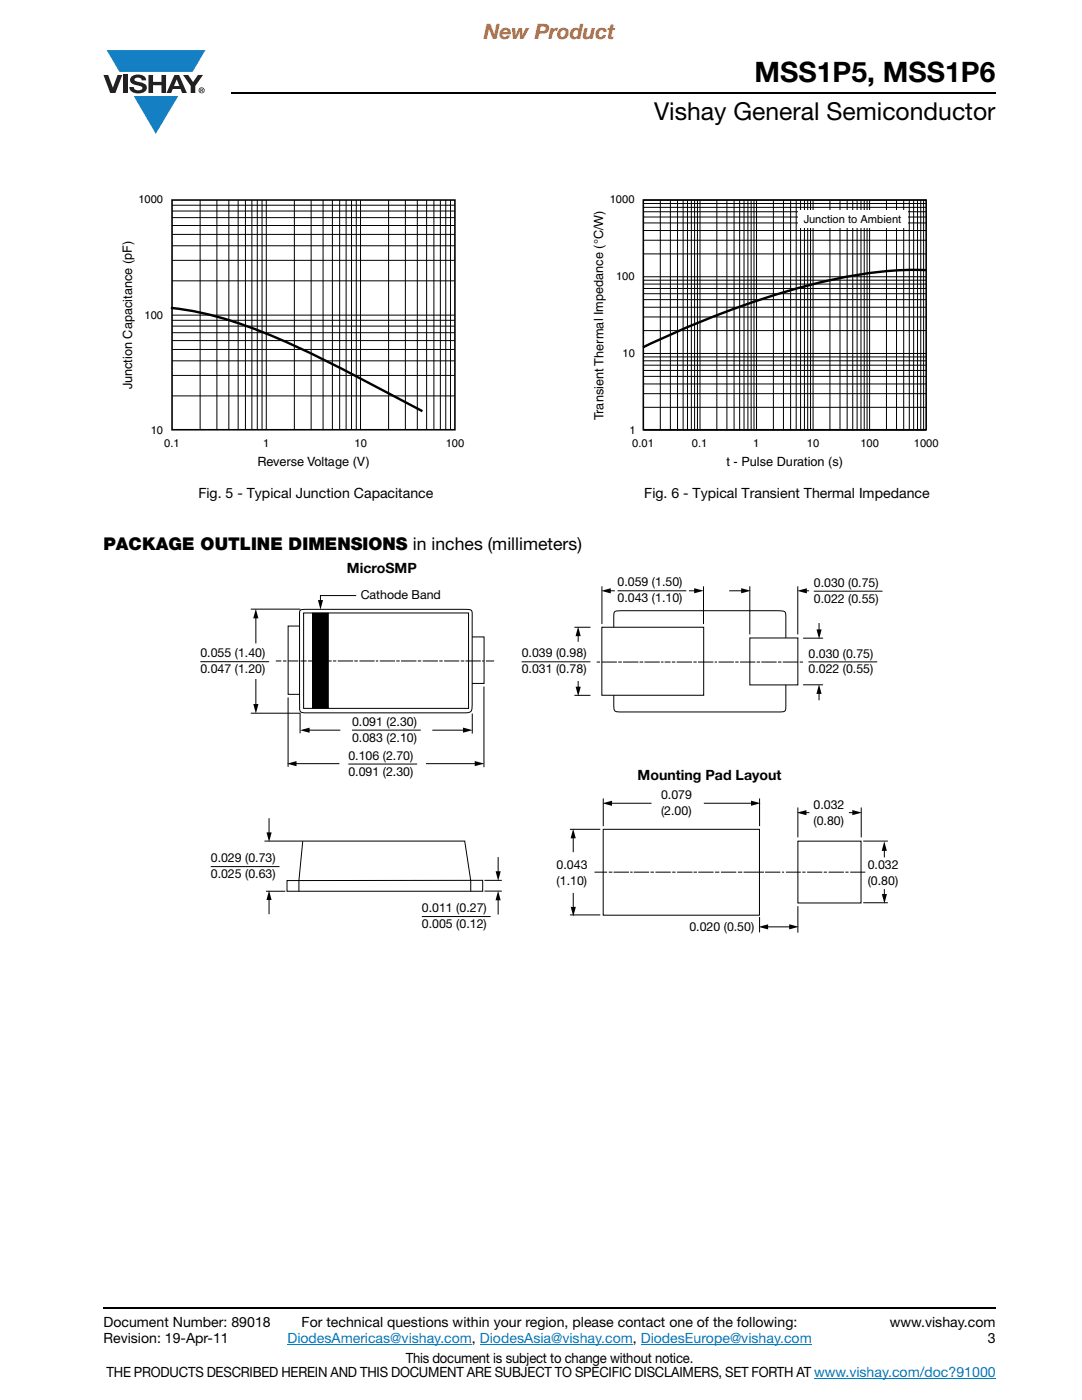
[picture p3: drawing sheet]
<svg xmlns="http://www.w3.org/2000/svg" width="216mm" height="279mm" viewBox="0 0 216 279" stroke-linecap="round" stroke-linejoin="round" font-family="sans-serif">
<g fill="#147fc3">
<path d="M21.3 10h19.7l-2.6 4.3h-1.1h-13.5z"/>
<path d="M26.7 19.2h8.9l-4.5 7.5z"/>
</g>
<g fill="#231f20">
<path d="M20.6 15h1l.9 2.5 1-2.5h.9l-1.4 3.6h-1z"/>
<path d="M24.6 15h.9v3.6h-.9z"/>
<path d="M26.3 15.3a2.1 2.1 0 0 1 2.8 .3l.1 .4h-.9a.79 .79 0 0 0-.7-.5 .79 .79 0 0 0-.8 .4l.3 .3 1 .2a1.08 1.08 0 0 1 1.2 1 1.08 1.08 0 0 1-1.1 1.2 1.73 1.73 0 0 1-2.4-1.2h.9a.96 .96 0 0 0 .8 .6 .96 .96 0 0 0 .9-.4 1.31 1.31 0 0 0-1.2-.6 1.03 1.03 0 0 1-1.1-.6 1.03 1.03 0 0 1 .2-1.1z"/>
<path d="M29.6 15h.9v1.3h1.7v-1.3h.9v3.6h-.9v-1.6h-1.7v1.6h-.9z"/>
<path d="M36.5 15h1.1l.9 1.4 1-1.4h1l-1.5 2.2v1.4h-.9v-1.4z"/>
<path d="M35.3 15.9l.5 1.3h-1.1zM34.8 15l-1.6 3.6h1l.3-.8h1.5l.3 .8h1l-1.6-3.6z"/>
<path d="M39.8 18a.46 .46 0 0 1 .9 0 .46 .46 0 0 1-.9 0zM39.6 18a.6 .6 0 0 0 1.2 0 .6 .6 0 0 0-1.2 0z"/>
<path d="M40.1 17.8h.2v.2h-.2zM40 17.7v.7h.1v-.3l.4 .3-.2-.3 .2-.2-.1-.2z"/>
</g>
<path d="M57.3 268.3h36.9M95.8 268.3h30.5M127.8 268.3h34.2M162.4 275.1h36.3" fill="none" stroke="#007ec4" stroke-width=".2"/>
<path d="M46.1 18.6h152.5M20.6 261h178" fill="none" stroke="#000" stroke-width=".36"/>
<path d="M24.2 38.7h68.4v54.9h-68.4z" fill="#fff"/>
<g fill="none" stroke="#000" stroke-width=".2">
<path d="M39.9 39.9v45.8M43.3 39.9v45.8M45.7 39.9v45.8M47.5 39.9v45.8M49 39.9v45.8M50.3 39.9v45.8M51.3 39.9v45.8M52.3 39.9v45.8M53.1 39.9v45.8M58.7 39.9v45.8M62.1 39.9v45.8M64.5 39.9v45.8"/>
<path d="M66.3 39.9v45.8M67.8 39.9v45.8M69.1 39.9v45.8M70.1 39.9v45.8M71.1 39.9v45.8M71.9 39.9v45.8M77.5 39.9v45.8M80.9 39.9v45.8M83.3 39.9v45.8M85.1 39.9v45.8M86.6 39.9v45.8M87.9 39.9v45.8"/>
<path d="M88.9 39.9v45.8M89.9 39.9v45.8M34.3 56h56.4M34.3 52h56.4M34.3 49h56.4M34.3 46.8h56.4M34.3 42.1h56.4M34.3 43.4h56.4M34.3 45h56.4M34.3 41h56.4M34.3 79h56.4M34.3 74.9h56.4"/>
<path d="M34.3 72h56.4M34.3 69.7h56.4M34.3 65.1h56.4M34.3 66.4h56.4M34.3 68h56.4M34.3 63.9h56.4M34.3 62.9h56.4"/>
</g>
<path d="M34.3 39.9h56.5v45.9h-56.5z" fill="none" stroke="#000" stroke-width=".32"/>
<path d="M34.1 61.5a81.1 81.1 0 0 1 25.7 8l8.9 4.3 15.6 8.3" fill="none" stroke="#000" stroke-width=".48"/>
<path d="M118.2 38.7h69.1v54.9h-69.1z" fill="#fff"/>
<g fill="none" stroke="#000" stroke-width=".2">
<path d="M128.4 39.9h56.4M131.8 39.9v46M133.8 39.9v46M135.2 39.9v46M136.3 39.9v46M137.2 39.9v46M138 39.9v46M138.6 39.9v46M139.2 39.9v46M139.7 39.9v46M143 39.9v46M145 39.9v46"/>
<path d="M146.5 39.9v46M147.6 39.9v46M148.5 39.9v46M149.2 39.9v46M149.9 39.9v46M150.5 39.9v46M151 39.9v46M154.3 39.9v46M156.3 39.9v46M157.8 39.9v46M158.9 39.9v46M159.7 39.9v46"/>
<path d="M160.5 39.9v46M161.2 39.9v46M161.7 39.9v46M162.2 39.9v46M165.6 39.9v46M167.6 39.9v46M169 39.9v46M170.2 39.9v46M171 39.9v46M171.8 39.9v46M172.4 39.9v46M173 39.9v46"/>
<path d="M173.5 39.9v46M176.9 39.9v46M178.9 39.9v46M180.3 39.9v46M181.4 39.9v46M182.3 39.9v46M183.1 39.9v46M183.7 39.9v46M184.3 39.9v46M128.4 59.8h56.4M128.4 56.7h56.4M128.4 57.6h56.4"/>
<path d="M128.4 58.6h56.4M128.4 55.9h56.4M128.4 55.2h56.4M128.4 50.7h56.4M128.4 47.9h56.4M128.4 46h56.4M128.4 44.5h56.4M128.4 41.4h56.4M128.4 42.3h56.4M128.4 43.3h56.4M128.4 40.6h56.4M128.4 78.6h56.4"/>
<path d="M128.4 76.6h56.4M128.4 75.1h56.4M128.4 72h56.4M128.4 72.9h56.4M128.4 73.9h56.4M128.4 71.2h56.4M128.4 70.5h56.4M128.4 66h56.4M128.4 63.3h56.4M128.4 61.3h56.4M128.4 81.3h56.4M128.4 85.9h56.4"/>
</g>
<path d="M128.4 39.9h56.4v45.9h-56.4z" fill="none" stroke="#000" stroke-width=".32"/>
<path d="M184.8 53.9a86.2 86.2 0 0 0-27.8 4.2 192.3 192.3 0 0 0-28.7 11.2" fill="none" stroke="#000" stroke-width=".48"/>
<g fill="#fff">
<path d="M159.2 42h21.9v3.5h-21.9z"/>
<path d="M40 112h139.3v74.2h-139.3z"/>
</g>
<g fill="none" stroke="#000" stroke-width=".2">
<path d="M71.1 118.9h-7.2v1.2M120.1 117v7.5M121.5 117.9h1.2M123.2 117.9h13.7M137.5 117.9h1.4M140.4 117v7.5M145.5 117.9h2.7M149.6 117v9.6M159.2 117v9.6M160.6 117.9h.8M162.4 118h13.7M40 132.1h13.7"/>
<path d="M50 121.6h9.9M51.1 123.1v5.3M51.1 135.5v5.4M55 131.9h1.1M56.5 131.9h.7M57.5 139.2v13.8M57.5 131.9h2M59.7 124.9h-2.2v13.7h2.2M60 131.9h1.2M60 121.7l.8-.1h31.8a1.45 1.45 0 0 1 1.6 .4v17.9a2.63 2.63 0 0 1-.4 2.2l-.9 .2-32.7-.1a1.26 1.26 0 0 1-.4-1.5v-17.1a2.47 2.47 0 0 1 .2-1.9zM60.6 122.3h32.9v19.1h-32.9zM61.4 131.9h4.8"/>
<path d="M62.4 122.4h3.1v18.9h-3.1zM66.5 131.9h.6M67.4 131.9h3.1M70.7 131.9h.7M71.7 131.9h3.1M75 131.9h.5M75.8 131.9h3M79.1 131.9h.7M80 131.9h3.1M83.4 131.9h.7M84.4 131.9h3M87.7 131.9h.6"/>
<path d="M88.6 131.9h3M91.9 131.9h.7M92.9 131.9h3M94.2 127.1h2.4v9.3h-2.4M96.2 131.9h.4M96.6 137v16.1M97 131.9h1.6M104.1 132.1h13.7M114.6 125.2h3.2M114.6 138.8h3.2M115.4 126.6v1.5M115.4 135.9v1.5"/>
<path d="M119.1 132.1h.6M120.1 125.2h20.3v13.6h-20.3zM120.1 132.1h3M122.5 125.2v-1.4a2.1 2.1 0 0 1 .3-1.8l1.6-.1h30.5a1.95 1.95 0 0 1 1.8 .4l.1 5M123.4 132.1h.7M124.3 132.1h3.1M127.6 132.1h.7M128.6 132.1h3.1M131.9 132.1h.5M132.6 132.1h1.2M134.1 132.1h.6M135 132.1h3.1"/>
<path d="M138.3 132.1h.7M139.3 132.1h3M142.6 132.1h.5M143.4 132.1h3M146.7 132.1h.7M147.7 132.1h3M149.6 127.3h9.6v9.4h-9.6zM151 132.1h.7M151.9 132.1h3.1M155.2 132.1h.7M156.2 132.1h3.1M156.8 136.7v3.4a2.25 2.25 0 0 1-.3 1.9l-.8 .1h-31.2a2.1 2.1 0 0 1-1.9-.3l-.1-3"/>
<path d="M159.6 132.1h.6M160.3 127.4h3.9M160.3 136.7h3.9M161.3 132.1h13.7M163.4 124.3v1.7M163.4 138.1v1.7M50 142.3h9.9M58.8 152.4h8.9M59.9 142.3v4M61.4 145.7h6.5M69.5 152.5h13.7M70.2 145.7h13.8"/>
<path d="M85 152.4h10.1M86.3 145.7h6.4M94.2 142.4v4M120.4 159.3v5.6M151.6 159.3v5.6M42 172.9h13.8M52.8 167.9h39.9l1.2 7.8v2.2M53.1 177.9h3.8M53.7 163.3v3.2M53.7 179.3v3.1M57.3 175.7h39v2.2h-39zM60.4 167.9l-.8 7.8v2.2"/>
<path d="M96.7 175.7h3.4M96.7 177.8h3.4M99.4 171.1v3.1M99.4 179.3v3.2M113.7 165.5h6.1M114.4 167v3.1M114.4 178.2v3.1M118.6 174.1h2.5M120.4 165.5h31.1v17.1h-31.1zM121.5 174.1h.7M121.8 160.3h8.2M122.4 174.1h3.1"/>
<path d="M125.7 174.1h.5M126.5 174.1h3M129.8 174.1h.7M130.8 174.1h3M134.1 174.1h.7M135.1 174.1h3.1M138.4 174.1h.7M139.3 174.1h3.1M140.4 160.3h9.8M142.7 174.1h.8M143.9 174.1h3M147.3 174.1h.8"/>
<path d="M148.4 174.1h4M152.7 174.1h3M156 174.1h.5M156.8 174.1h3M159.2 161.1v6M159.2 167.9h12.6v12.3h-12.6zM160.1 174.1h.6M160.6 162.2h.9M161.1 174.1h3M164.4 174.1h.6M165.3 174.1h3.1M168.7 174.1h.6"/>
<path d="M169.4 162.2h1M169.7 174.1h3M171.8 161.1v6M172.2 167.9h5M176.5 169.5v1.6M176.5 177.4v1.4M84.2 182.9h13.7M113.7 182.6h6.1M151.6 183v3.1M152.9 185h4.9M159.2 180.9v5.2M172.2 180.2h5"/>
</g>
<g fill="#000">
<path d="M63.4 119.8h1.1l-.6 1.9zM120 117.9l1.9-.5v1zM138.5 117.4l1.9 .5-1.9 .5zM147.9 117.4l1.9 .5-1.9 .5zM159.1 117.9l1.9-.5v1zM51 121.5l.6 1.9h-1.1zM114.9 137h1l-.5 2zM115.4 125l.5 2h-1.1zM162.9 125.6h1.1l-.6 1.9zM163.4 136.6l.5 1.9h-1zM50.5 140.5h1.1l-.5 1.9zM57.3 152.4l1.9-.5v1z"/>
<path d="M59.9 145.7l1.9-.5v1zM62.4 122.4h3.1v18.9h-3.1zM92.4 145.2l1.9 .5-1.9 .5zM94.7 151.9l1.9 .5-1.9 .5zM120.2 160.3l1.9-.5v1zM53.2 166.1h1l-.5 1.9zM53.7 177.7l.5 1.9h-1zM98.9 173.9h1l-.5 1.9zM99.4 177.8l.5 1.9h-1zM114.4 165.4l.5 1.9h-1zM149.9 159.8l1.9 .5-1.9 .5zM159 162.2l1.9-.5v1z"/>
<path d="M170.1 161.7l1.9 .5-1.9 .5zM176 178.4h1l-.5 1.9zM176.4 167.9l.6 1.9h-1.1zM113.9 181h1l-.5 1.9zM151.4 185l1.9-.5v1zM157.5 184.5l1.9 .5-1.9 .5z"/>
</g>
<text font-size="5.6" x="150.6" y="16.4">MSS1P5, MSS1P6</text>
<text font-size="4.9" x="130.5" y="24">Vishay General Semiconductor</text>
<text font-size="4.2" fill="#f06b12" x="96.5" y="7.8">New Product</text>
<text font-size="3.5" x="20.6" y="109.7">PACKAGE OUTLINE DIMENSIONS in inches (millimeters)</text>
<g font-size="2.8">
<text x="39.6" y="99.4">Fig. 5 - Typical Junction Capacitance</text>
<text x="128.6" y="99.4">Fig. 6 - Typical Transient Thermal Impedance</text>
<text x="69.2" y="114.3">MicroSMP</text>
<text x="127.2" y="155.7">Mounting Pad Layout</text>
<text x="20.6" y="264.9">Document Number: 89018</text>
<text x="20.6" y="268.1">Revision: 19-Apr-11</text>
<text x="60.2" y="264.9">For technical questions within your region, please contact one of the following:</text>
<text x="177.5" y="264.9">www.vishay.com</text>
<text x="197.1" y="268.1">3</text>
<text x="21.3" y="274.8">THE PRODUCTS DESCRIBED HEREIN AND THIS DOCUMENT ARE SUBJECT TO SPECIFIC DISCLAIMERS, SET FORTH AT www.vishay.com/doc?91000</text>
<text x="81" y="272">This document is subject to change without notice.</text>
</g>
<text font-size="2.8" fill="#007ec4" x="57.3" y="268.1">DiodesAmericas@vishay.com, DiodesAsia@vishay.com, DiodesEurope@vishay.com</text>
<g font-size="2.5">
<text x="26.4" y="77.7" transform="rotate(-90 26.4 77.7)">Junction Capacitance (pF)</text>
<text x="120.4" y="83.8" transform="rotate(-90 120.4 83.8)">Transient Thermal Impedance (°C/W)</text>
<text x="51.4" y="93.1">Reverse Voltage (V)</text>
<text x="145" y="93">t - Pulse Duration (s)</text>
<text x="72" y="119.6">Cathode Band</text>
<text x="123.2" y="117">0.059 (1.50)</text>
<text x="162.4" y="117.1">0.030 (0.75)</text>
<text x="123.2" y="120.2">0.043 (1.10)</text>
<text x="162.4" y="120.3">0.022 (0.55)</text>
<text x="40" y="131.2">0.055 (1.40)</text>
<text x="104.1" y="131.2">0.039 (0.98)</text>
<text x="161.3" y="131.2">0.030 (0.75)</text>
<text x="40" y="134.4">0.047 (1.20)</text>
<text x="104.1" y="134.4">0.031 (0.78)</text>
<text x="161.3" y="134.4">0.022 (0.55)</text>
<text x="70.3" y="144.8">0.091 (2.30)</text>
<text x="70.3" y="148">0.083 (2.10)</text>
<text x="69.5" y="151.6">0.106 (2.70)</text>
<text x="69.5" y="154.8">0.091 (2.30)</text>
<text x="131.9" y="159.5">0.079</text>
<text x="162.3" y="161.4">0.032</text>
<text x="131.9" y="162.7">(2.00)</text>
<text x="162.3" y="164.6">(0.80)</text>
<text x="42.1" y="172.1">0.029 (0.73)</text>
<text x="111.1" y="173.4">0.043</text>
<text x="173.1" y="173.5">0.032</text>
<text x="42.1" y="175.3">0.025 (0.63)</text>
<text x="111.1" y="176.5">(1.10)</text>
<text x="173.1" y="176.6">(0.80)</text>
<text x="84.2" y="182.1">0.011 (0.27)</text>
<text x="84.2" y="185.2">0.005 (0.12)</text>
<text x="137.6" y="185.7">0.020 (0.50)</text>
</g>
<g font-size="2.2">
<text x="27.6" y="40.6">1000</text>
<text x="121.7" y="40.6">1000</text>
<text x="160.4" y="44.4">Junction to Ambient</text>
<text x="122.9" y="56">100</text>
<text x="28.9" y="63.6">100</text>
<text x="124.2" y="71.3">10</text>
<text x="30.1" y="86.7">10</text>
<text x="32.8" y="89.1">0.1</text>
<text x="52.5" y="89.1">1</text>
<text x="70.7" y="89.1">10</text>
<text x="88.9" y="89.1">100</text>
<text x="125.6" y="86.6">1</text>
<text x="126.2" y="89.1">0.01</text>
<text x="138.1" y="89.1">0.1</text>
<text x="150.3" y="89.1">1</text>
<text x="161" y="89.1">10</text>
<text x="171.7" y="89.1">100</text>
<text x="182.4" y="89.1">1000</text>
</g>
</svg>
